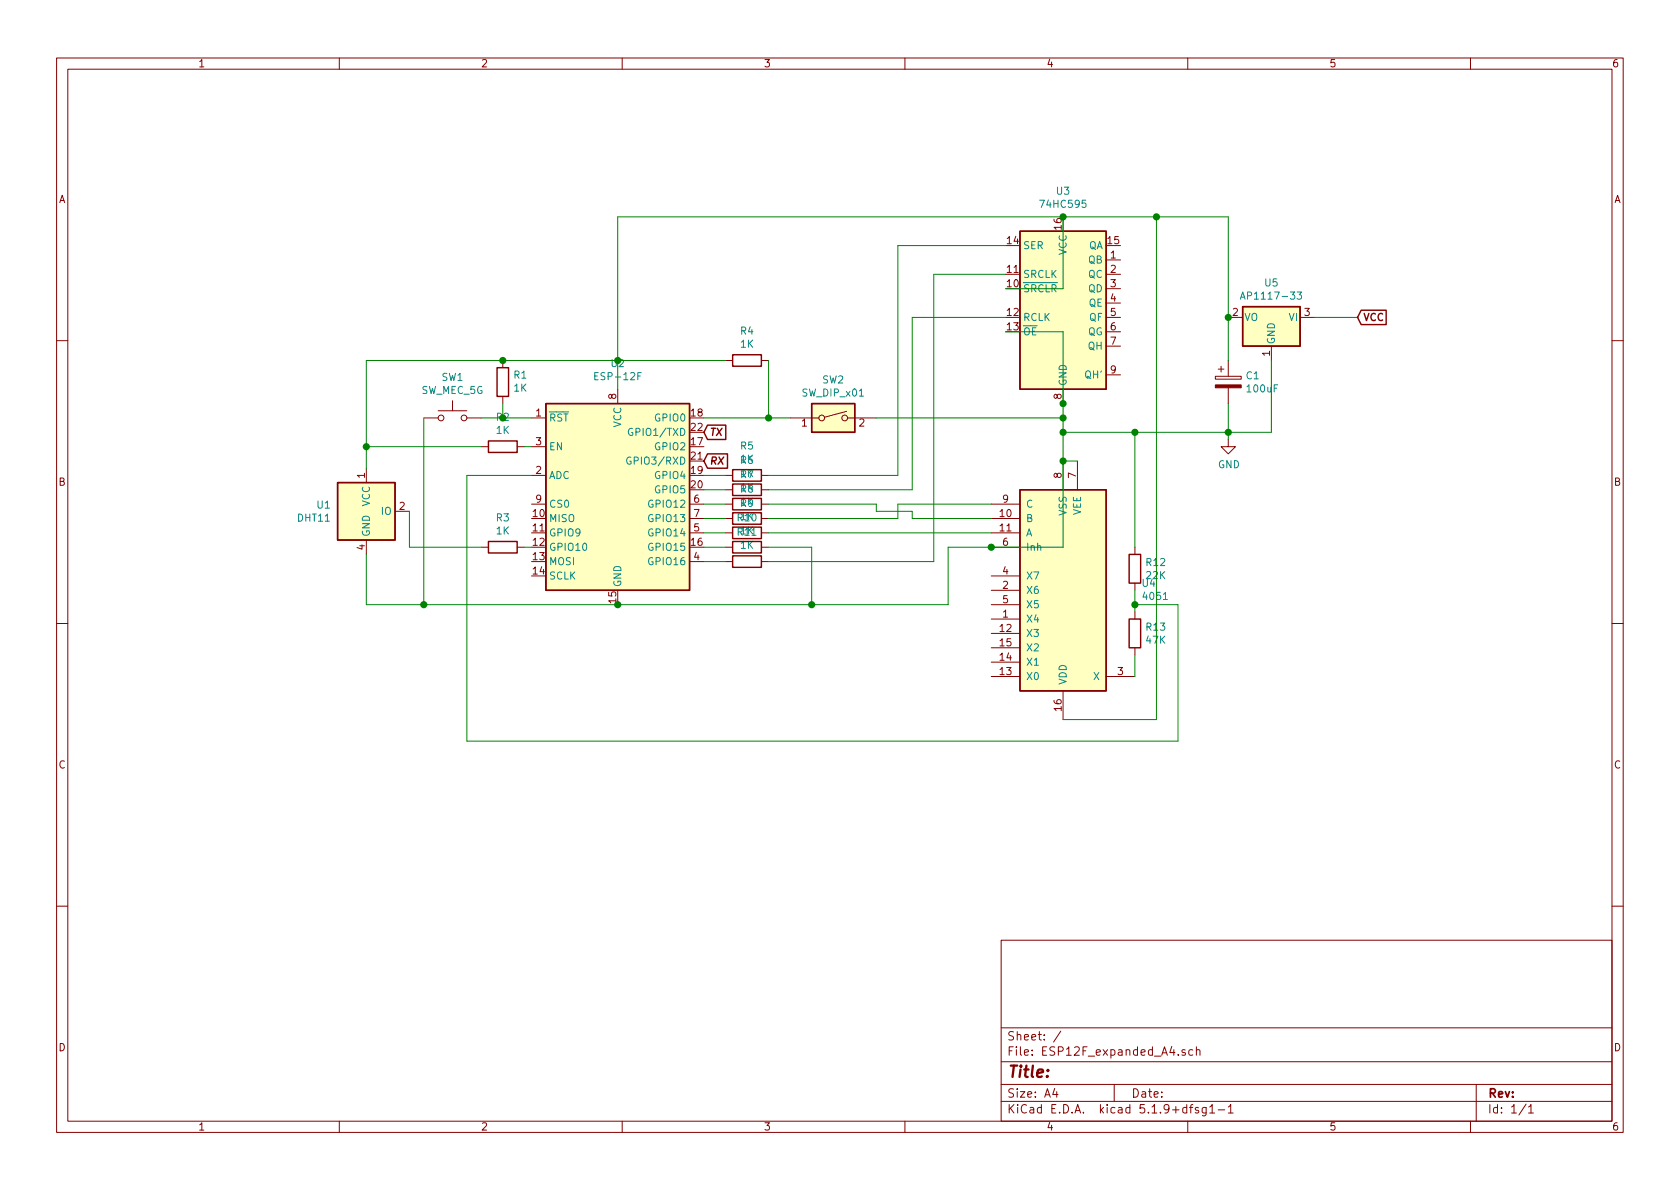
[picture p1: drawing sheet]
EESchema Schematic File Version 4
EELAYER 30 0
EELAYER END
$Descr A4 11693 8268
encoding utf-8
Sheet 1 1
Title ""
Date ""
Rev ""
Comp ""
Comment1 ""
Comment2 ""
Comment3 ""
Comment4 ""
$EndDescr
$Comp
L 4xxx:4051 U4
U 1 1
P 7400 4100
F 0 "U4" H 7944 4054 50  0000 L CNN
F 1 "4051" H 7944 4145 50  0000 L CNN
F 2 "" H 7400 4100 50  0001 C CNN
F 3 "http://www.intersil.com/content/dam/Intersil/documents/cd40/cd4051bms-52bms-53bms.pdf" H 7400 4100 50  0001 C CNN
	1    7400 4100
	1    0    0    1   
$EndComp
$Comp
L 74xx:74HC595 U3
U 1 1
P 7400 2100
F 0 "U3" H 7400 2881 50  0000 C CNN
F 1 "74HC595" H 7400 2790 50  0000 C CNN
F 2 "" H 7400 2100 50  0001 C CNN
F 3 "http://www.ti.com/lit/ds/symlink/sn74hc595.pdf" H 7400 2100 50  0001 C CNN
	1    7400 2100
	1    0    0    -1  
$EndComp
$Comp
L RF_Module:ESP-12F U2
U 1 1
P 4300 3500
F 0 "U2" H 4300 4481 50  0000 C CNN
F 1 "ESP-12F" H 4300 4390 50  0000 C CNN
F 2 "RF_Module:ESP-12E" H 4300 3500 50  0001 C CNN
F 3 "http://wiki.ai-thinker.com/_media/esp8266/esp8266_series_modules_user_manual_v1.1.pdf" H 3950 3600 50  0001 C CNN
	1    4300 3500
	1    0    0    -1  
$EndComp
$Comp
L Switch:SW_MEC_5G SW1
U 1 1
P 3150 2900
F 0 "SW1" H 3150 3185 50  0000 C CNN
F 1 "SW_MEC_5G" H 3150 3094 50  0000 C CNN
F 2 "" H 3150 3100 50  0001 C CNN
F 3 "http://www.apem.com/int/index.php?controller=attachment&id_attachment=488" H 3150 3100 50  0001 C CNN
	1    3150 2900
	1    0    0    -1  
$EndComp
$Comp
L Switch:SW_DIP_x01 SW2
U 1 1
P 5800 2900
F 0 "SW2" H 5800 3167 50  0000 C CNN
F 1 "SW_DIP_x01" H 5800 3076 50  0000 C CNN
F 2 "" H 5800 2900 50  0001 C CNN
F 3 "~" H 5800 2900 50  0001 C CNN
	1    5800 2900
	1    0    0    -1  
$EndComp
$Comp
L Sensor:DHT11 U1
U 1 1
P 2550 3550
F 0 "U1" H 2306 3596 50  0000 R CNN
F 1 "DHT11" H 2306 3505 50  0000 R CNN
F 2 "Sensor:Aosong_DHT11_5.5x12.0_P2.54mm" H 2550 3150 50  0001 C CNN
F 3 "http://akizukidenshi.com/download/ds/aosong/DHT11.pdf" H 2700 3800 50  0001 C CNN
	1    2550 3550
	1    0    0    -1  
$EndComp
Wire Wire Line
	7500 3200 7400 3200
Wire Wire Line
	7400 2800 7400 2900
Connection ~ 7400 3200
Wire Wire Line
	6900 3800 7400 3800
Wire Wire Line
	7000 2000 7400 2000
Wire Wire Line
	7400 2000 7400 1500
Wire Wire Line
	7400 3800 7400 3200
Wire Wire Line
	6900 3500 6250 3500
Wire Wire Line
	6900 3600 6350 3600
Wire Wire Line
	6350 3600 6350 3550
Connection ~ 7400 1500
Wire Wire Line
	6600 4200 6600 3800
Wire Wire Line
	6600 3800 6900 3800
Connection ~ 6900 3800
$Comp
L Regulator_Linear:AP1117-33 U5
U 1 1
P 8850 2200
F 0 "U5" H 8850 2442 50  0000 C CNN
F 1 "AP1117-33" H 8850 2351 50  0000 C CNN
F 2 "Package_TO_SOT_SMD:SOT-223-3_TabPin2" H 8850 2400 50  0001 C CNN
F 3 "http://www.diodes.com/datasheets/AP1117.pdf" H 8950 1950 50  0001 C CNN
	1    8850 2200
	-1   0    0    -1  
$EndComp
Wire Wire Line
	2550 2500 2550 3100
Wire Wire Line
	2550 3850 2550 4200
Wire Wire Line
	2550 4200 2950 4200
Wire Wire Line
	2950 2900 2950 4200
Connection ~ 2950 4200
Wire Wire Line
	2850 3550 2850 3800
Wire Wire Line
	2850 3800 3350 3800
Wire Wire Line
	3350 3100 2550 3100
Connection ~ 2550 3100
Wire Wire Line
	2550 3100 2550 3250
Wire Wire Line
	7000 2300 7400 2300
Wire Wire Line
	7400 2300 7400 2800
Connection ~ 7400 2800
Wire Wire Line
	8850 2500 8850 3000
Wire Wire Line
	8850 3000 8550 3000
Connection ~ 7400 3000
Wire Wire Line
	7400 3000 7400 3200
Wire Wire Line
	8550 2200 8550 1500
Wire Wire Line
	8550 1500 8050 1500
Wire Wire Line
	8050 5000 7400 5000
Connection ~ 8050 1500
Wire Wire Line
	8050 1500 7400 1500
Wire Wire Line
	6250 3500 6250 3600
Wire Wire Line
	6500 3900 6500 1900
Wire Wire Line
	6500 1900 7000 1900
Wire Wire Line
	6350 3400 6350 2200
Wire Wire Line
	6350 2200 7000 2200
Wire Wire Line
	7000 1700 6250 1700
Wire Wire Line
	6250 1700 6250 3300
Connection ~ 7400 2900
Wire Wire Line
	7400 2900 7400 3000
$Comp
L Device:R R13
U 1 1
P 7900 4400
F 0 "R13" H 7970 4446 50  0000 L CNN
F 1 "47K" H 7970 4355 50  0000 L CNN
F 2 "" V 7830 4400 50  0001 C CNN
F 3 "~" H 7900 4400 50  0001 C CNN
	1    7900 4400
	1    0    0    -1  
$EndComp
$Comp
L Device:R R12
U 1 1
P 7900 3950
F 0 "R12" H 7970 3996 50  0000 L CNN
F 1 "22K" H 7970 3905 50  0000 L CNN
F 2 "" V 7830 3950 50  0001 C CNN
F 3 "~" H 7900 3950 50  0001 C CNN
	1    7900 3950
	1    0    0    -1  
$EndComp
Wire Wire Line
	7900 4100 7900 4200
Wire Wire Line
	7900 4550 7900 4700
Wire Wire Line
	3250 3300 3250 5150
Wire Wire Line
	8200 5150 8200 4200
Wire Wire Line
	8200 4200 7900 4200
Connection ~ 7900 4200
Wire Wire Line
	7900 4200 7900 4250
$Comp
L Device:CP C1
U 1 1
P 8550 2650
F 0 "C1" H 8668 2696 50  0000 L CNN
F 1 "100uF" H 8668 2605 50  0000 L CNN
F 2 "" H 8588 2500 50  0001 C CNN
F 3 "~" H 8550 2650 50  0001 C CNN
	1    8550 2650
	1    0    0    -1  
$EndComp
Wire Wire Line
	8550 2800 8550 3000
Connection ~ 8550 3000
Wire Wire Line
	8550 3000 7900 3000
Wire Wire Line
	8550 2500 8550 2200
Connection ~ 8550 2200
Wire Wire Line
	4300 4200 5650 4200
Wire Wire Line
	4300 1500 7400 1500
Wire Wire Line
	6100 2900 7400 2900
Wire Wire Line
	4900 2900 5350 2900
$Comp
L Device:R R5
U 1 1
P 5200 3300
F 0 "R5" V 4993 3300 50  0000 C CNN
F 1 "1K" V 5084 3300 50  0000 C CNN
F 2 "" V 5130 3300 50  0001 C CNN
F 3 "~" H 5200 3300 50  0001 C CNN
	1    5200 3300
	0    1    1    0   
$EndComp
$Comp
L Device:R R6
U 1 1
P 5200 3400
F 0 "R6" V 4993 3400 50  0000 C CNN
F 1 "1K" V 5084 3400 50  0000 C CNN
F 2 "" V 5130 3400 50  0001 C CNN
F 3 "~" H 5200 3400 50  0001 C CNN
	1    5200 3400
	0    1    1    0   
$EndComp
$Comp
L Device:R R7
U 1 1
P 5200 3500
F 0 "R7" V 4993 3500 50  0000 C CNN
F 1 "1K" V 5084 3500 50  0000 C CNN
F 2 "" V 5130 3500 50  0001 C CNN
F 3 "~" H 5200 3500 50  0001 C CNN
	1    5200 3500
	0    1    1    0   
$EndComp
$Comp
L Device:R R8
U 1 1
P 5200 3600
F 0 "R8" V 4993 3600 50  0000 C CNN
F 1 "1K" V 5084 3600 50  0000 C CNN
F 2 "" V 5130 3600 50  0001 C CNN
F 3 "~" H 5200 3600 50  0001 C CNN
	1    5200 3600
	0    1    1    0   
$EndComp
$Comp
L Device:R R9
U 1 1
P 5200 3700
F 0 "R9" V 4993 3700 50  0000 C CNN
F 1 "1K" V 5084 3700 50  0000 C CNN
F 2 "" V 5130 3700 50  0001 C CNN
F 3 "~" H 5200 3700 50  0001 C CNN
	1    5200 3700
	0    1    1    0   
$EndComp
$Comp
L Device:R R10
U 1 1
P 5200 3800
F 0 "R10" V 4993 3800 50  0000 C CNN
F 1 "1K" V 5084 3800 50  0000 C CNN
F 2 "" V 5130 3800 50  0001 C CNN
F 3 "~" H 5200 3800 50  0001 C CNN
	1    5200 3800
	0    1    1    0   
$EndComp
$Comp
L Device:R R11
U 1 1
P 5200 3900
F 0 "R11" V 4993 3900 50  0000 C CNN
F 1 "1K" V 5084 3900 50  0000 C CNN
F 2 "" V 5130 3900 50  0001 C CNN
F 3 "~" H 5200 3900 50  0001 C CNN
	1    5200 3900
	0    1    1    0   
$EndComp
Wire Wire Line
	4300 1500 4300 2500
$Comp
L Device:R R3
U 1 1
P 3500 3800
F 0 "R3" V 3293 3800 50  0000 C CNN
F 1 "1K" V 3384 3800 50  0000 C CNN
F 2 "" V 3430 3800 50  0001 C CNN
F 3 "~" H 3500 3800 50  0001 C CNN
	1    3500 3800
	0    1    1    0   
$EndComp
$Comp
L Device:R R2
U 1 1
P 3500 3100
F 0 "R2" V 3293 3100 50  0000 C CNN
F 1 "1K" V 3384 3100 50  0000 C CNN
F 2 "" V 3430 3100 50  0001 C CNN
F 3 "~" H 3500 3100 50  0001 C CNN
	1    3500 3100
	0    1    1    0   
$EndComp
Wire Wire Line
	2550 2500 3500 2500
Connection ~ 4300 2500
Wire Wire Line
	4300 2500 4300 2700
Wire Wire Line
	2950 4200 4300 4200
Connection ~ 4300 4200
$Comp
L Device:R R4
U 1 1
P 5200 2500
F 0 "R4" V 4993 2500 50  0000 C CNN
F 1 "1K" V 5084 2500 50  0000 C CNN
F 2 "" V 5130 2500 50  0001 C CNN
F 3 "~" H 5200 2500 50  0001 C CNN
	1    5200 2500
	0    1    1    0   
$EndComp
Connection ~ 5350 2900
Wire Wire Line
	5350 2900 5500 2900
Wire Wire Line
	5350 2500 5350 2900
Wire Wire Line
	5050 2500 4300 2500
Wire Wire Line
	3350 2900 3500 2900
Wire Wire Line
	3650 3100 3700 3100
Wire Wire Line
	3650 3800 3700 3800
Wire Wire Line
	4900 3300 5050 3300
Wire Wire Line
	5050 3400 4900 3400
Wire Wire Line
	4900 3500 5050 3500
Wire Wire Line
	4900 3700 5050 3700
Wire Wire Line
	4900 3600 5050 3600
Wire Wire Line
	4900 3800 5050 3800
Wire Wire Line
	5350 3800 5650 3800
Wire Wire Line
	5650 3800 5650 4200
Connection ~ 5650 4200
Wire Wire Line
	5650 4200 6600 4200
Wire Wire Line
	5350 3900 6500 3900
Wire Wire Line
	5050 3900 4900 3900
Wire Wire Line
	5350 3700 6900 3700
Wire Wire Line
	5350 3600 6250 3600
Wire Wire Line
	5350 3500 6100 3500
Wire Wire Line
	6100 3500 6100 3550
Wire Wire Line
	6100 3550 6350 3550
Wire Wire Line
	5350 3400 6350 3400
Wire Wire Line
	5350 3300 6250 3300
$Comp
L Device:R R1
U 1 1
P 3500 2650
F 0 "R1" H 3430 2604 50  0000 R CNN
F 1 "1K" H 3430 2695 50  0000 R CNN
F 2 "" V 3430 2650 50  0001 C CNN
F 3 "~" H 3500 2650 50  0001 C CNN
	1    3500 2650
	-1   0    0    1   
$EndComp
Connection ~ 3500 2500
Wire Wire Line
	3500 2500 4300 2500
Wire Wire Line
	3500 2800 3500 2900
Connection ~ 3500 2900
Wire Wire Line
	3500 2900 3700 2900
Text GLabel 9450 2200 2    50   Input ~ 10
VCC
$Comp
L power:GND #PWR0101
U 1 1
P 8550 3050
F 0 "#PWR0101" H 8550 2800 50  0001 C CNN
F 1 "GND" H 8555 2877 50  0000 C CNN
F 2 "" H 8550 3050 50  0001 C CNN
F 3 "" H 8550 3050 50  0001 C CNN
	1    8550 3050
	1    0    0    -1  
$EndComp
Wire Wire Line
	8550 3050 8550 3000
Wire Wire Line
	9150 2200 9450 2200
Text GLabel 4900 3000 2    50   Input Italic 10
TX
Text GLabel 4900 3200 2    50   Input Italic 10
RX
Wire Wire Line
	8050 1500 8050 5000
Wire Wire Line
	7900 3000 7900 3800
Connection ~ 7900 3000
Wire Wire Line
	7900 3000 7400 3000
Wire Wire Line
	3250 3300 3700 3300
Wire Wire Line
	3250 5150 8200 5150
$EndSCHEMATC
